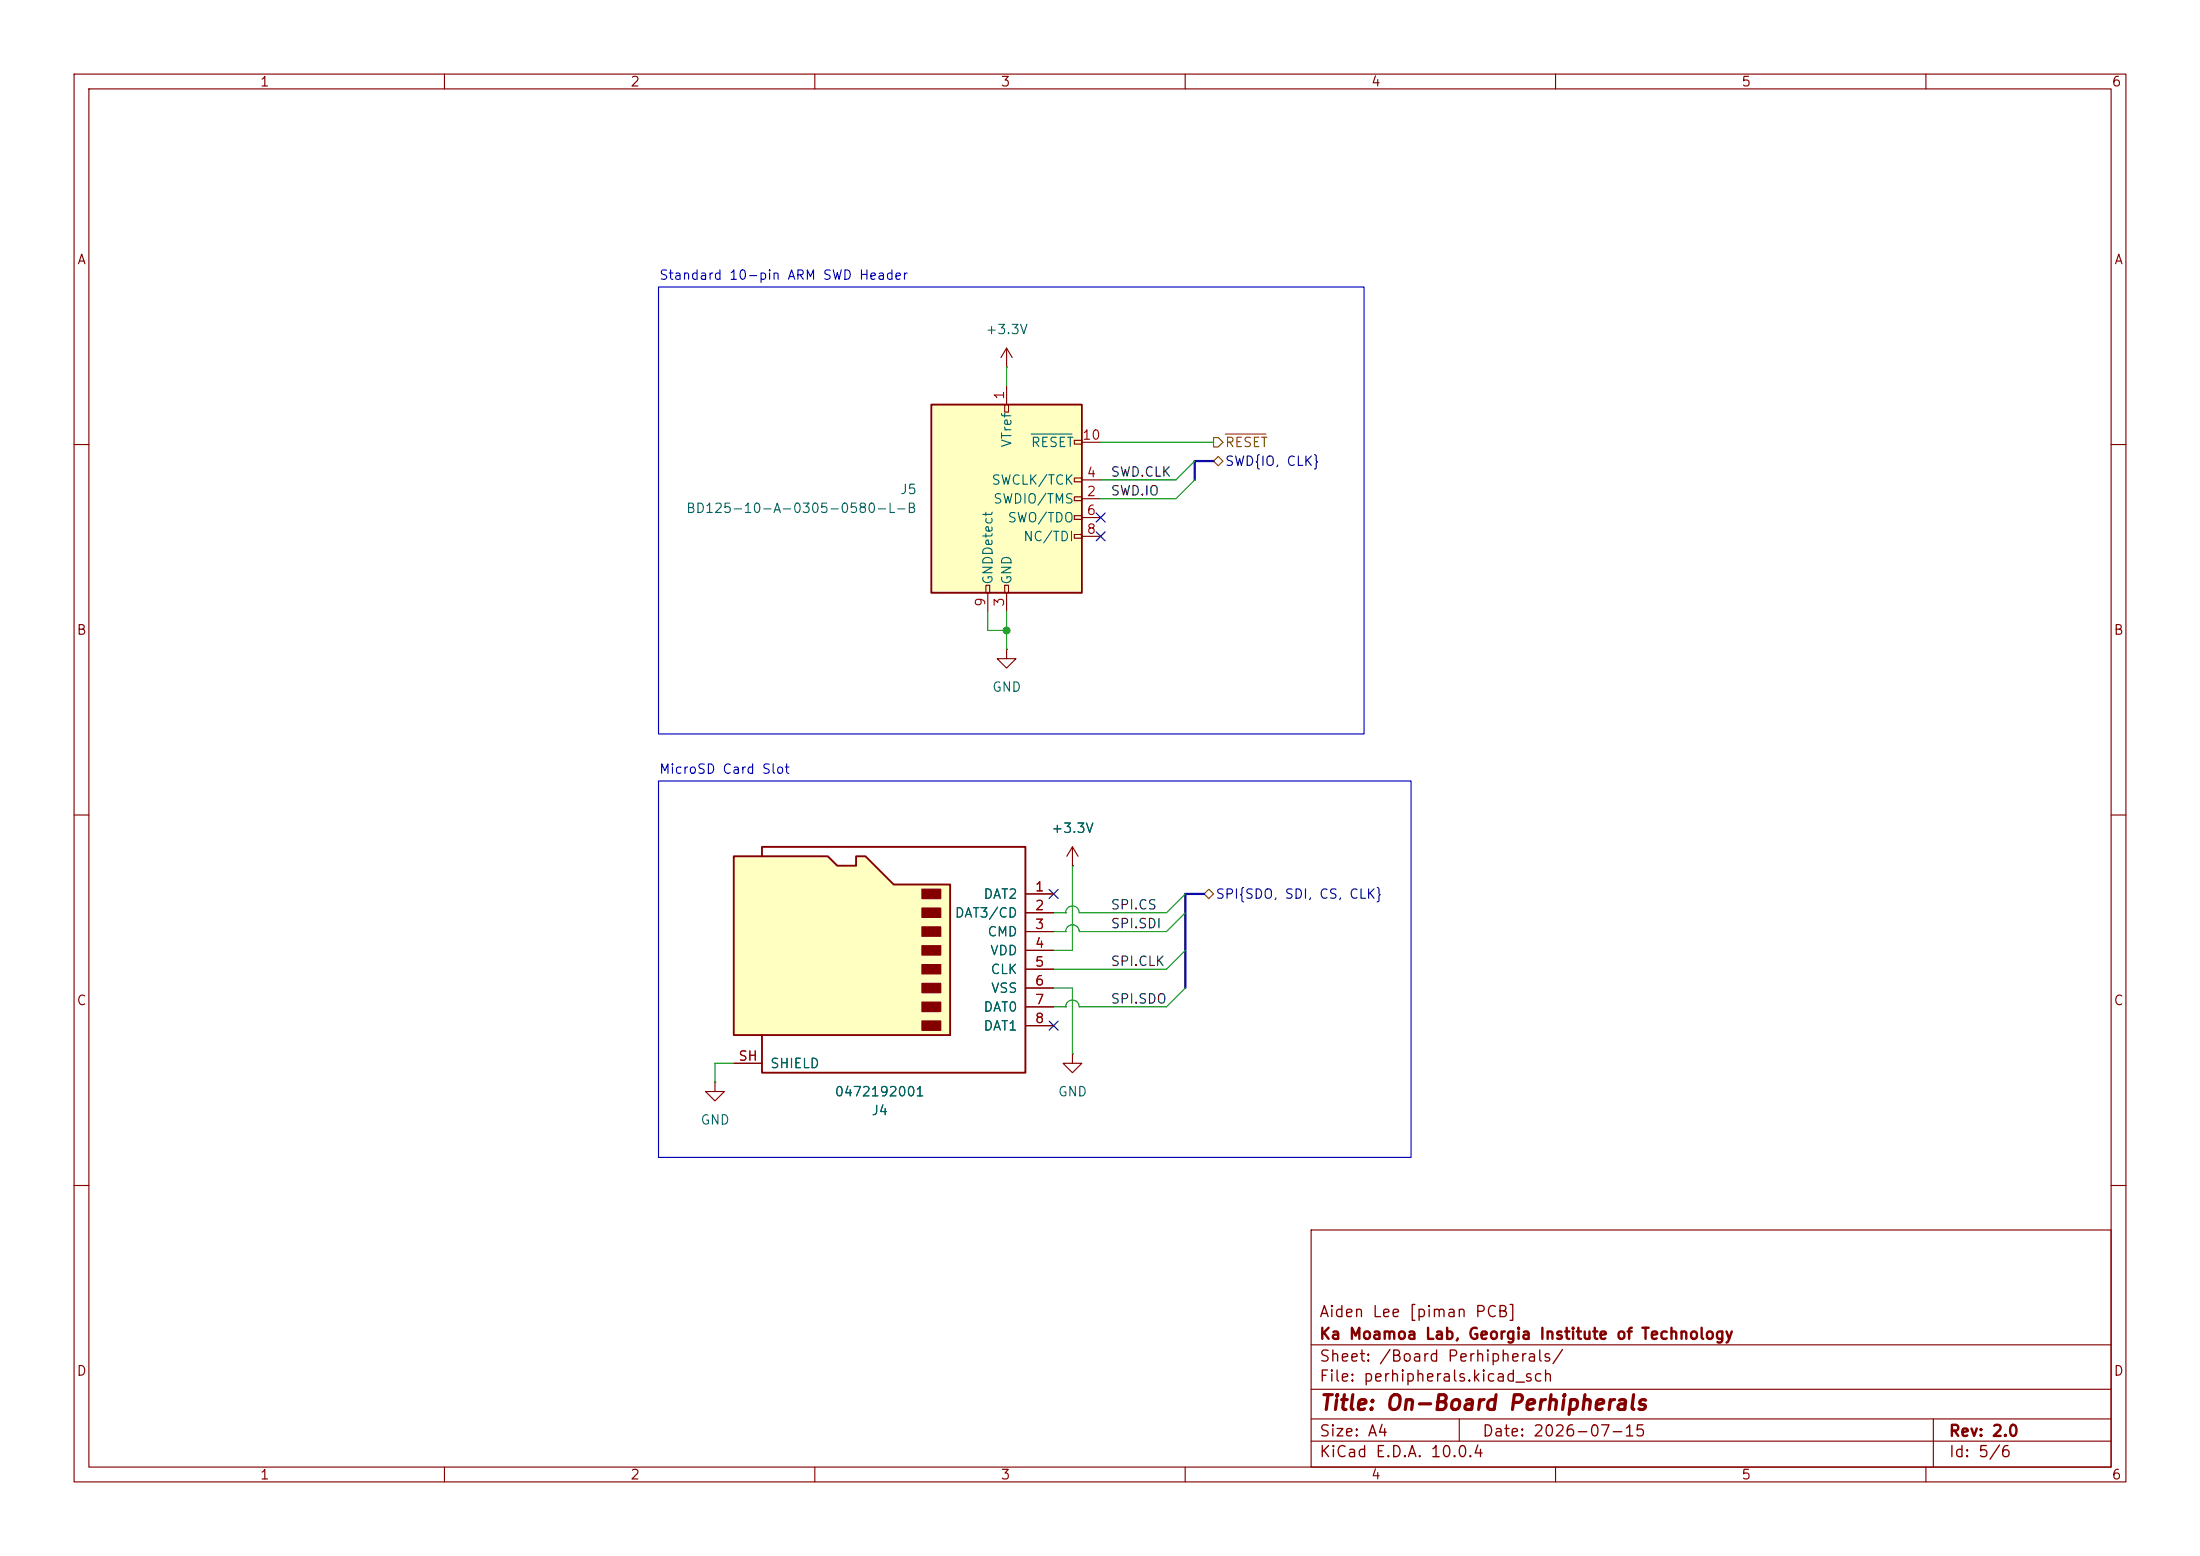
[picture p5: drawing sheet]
<svg xmlns="http://www.w3.org/2000/svg" width="297mm" height="210mm" viewBox="0 0 297 210" stroke-linecap="round" stroke-linejoin="round" font-family="sans-serif">
<g fill="none" stroke="#840000" stroke-width=".15">
<path d="M10 10h277v190h-277zM12 12h273v186h-273zM60 10v2M110 10v2M160 10v2M210 10v2M260 10v2M10 60h2M285 60h2M10 110h2M144.8 116.8h.1M144.8 114.3l.7 1.3"/>
<path d="M144.8 114.3l-.8 1.3M144.8 114.3v2.5M285 110h2M96.5 146.1v1.2h-1.3l1.3 1.3 1.3-1.3h-1.3M96.5 146.1h.1M10 160h2M177 166h108v32h-108zM285 160h2M60 198v2M110 198v2M160 198v2M177 194.5h108"/>
<path d="M177 191.5h108M177 187.5h108M177 181.5h108M197 191.5v3M210 198v2M260 198v2M261 191.5v6.5"/>
</g>
<path d="M99.1 115.6h12.7l1.2 1.2h2.6v-1.2h1.2l3.8 3.8h7.7v20.3h-29.2z" fill="#ffffc2"/>
<path d="M99.1 115.6h12.7l1.2 1.2h2.6v-1.2h1.2l3.8 3.8h7.7v20.3h-29.2zM102.9 115.6v-1.3h35.5v30.5h-35.5v-5.1" fill="none" stroke="#840000" stroke-width=".25"/>
<g fill="#840000" stroke="#840000" stroke-width=".15">
<path d="M124.5 120h2.5v1.3h-2.5z"/>
<path d="M124.5 122.6h2.5v1.2h-2.5z"/>
<path d="M124.5 125.1h2.5v1.3h-2.5z"/>
<path d="M124.5 127.6h2.5v1.3h-2.5z"/>
<path d="M124.5 130.2h2.5v1.2h-2.5z"/>
<path d="M124.5 132.7h2.5v1.3h-2.5z"/>
<path d="M124.5 135.3h2.5v1.2h-2.5z"/>
<path d="M124.5 137.8h2.5v1.3h-2.5z"/>
</g>
<g fill="none" stroke="#840000" stroke-width=".15">
<path d="M135.9 49.5h.1M135.9 47l-.8 1.3M135.9 47l.8 1.3M135.9 47v2.5M135.9 87.6v1.3h1.3l-1.3 1.3-1.3-1.3h1.3M135.9 87.6h.1M138.4 120.7h3.8M138.4 123.2h3.8M138.4 125.7h3.8M138.4 128.3h3.8M138.4 130.8h3.8M138.4 133.4h3.8"/>
<path d="M138.4 135.9h3.8M138.4 138.4h3.8M99.1 143.5h3.8M144.8 142.2v1.3h-1.3l1.3 1.3 1.2-1.3h-1.2M144.8 142.2h.1"/>
</g>
<path d="M125.7 54.6h20.3v25.4h-20.3z" fill="#ffffc2"/>
<path d="M125.7 54.6h20.3v25.4h-20.3z" fill="none" stroke="#840000" stroke-width=".25"/>
<g fill="none" stroke="#840000" stroke-width=".15">
<path d="M135.6 54.6h.5v1h-.5zM135.9 52.1v2.5M145 59.4h1v.5h-1zM146 59.7h2.6M133.1 79h.5v1h-.5zM135.6 79h.5v1h-.5zM145 64.5h1v.5h-1zM145 67.1h1v.5h-1zM145 69.6h1v.5h-1zM145 72.1h1v.5h-1zM146 67.3h2.6M146 64.8h2.6"/>
<path d="M146 69.9h2.6M146 72.4h2.6M133.3 80v2.6M135.9 80v2.6M144.8 116.8h.1M138.4 120.7h3.8M138.4 123.2h3.8M138.4 125.7h3.8M138.4 128.3h3.8M138.4 130.8h3.8M138.4 133.4h3.8M138.4 135.9h3.8"/>
<path d="M138.4 138.4h3.8M99.1 143.5h3.8"/>
</g>
<path d="M139.2 58.6h5.5" fill="none" stroke="#006464" stroke-width=".15"/>
<path d="M163.8 59.1h.7l.6 .6-.6 .6h-.7zM165.4 58.6h5.5M163.8 62.2l.7-.6 .6 .6-.6 .7zM162.6 120.7l.6-.7 .6 .7-.6 .6z" fill="none" stroke="#725600" stroke-width=".15"/>
<path d="M163.8 62.2h-2.5v2.6M162.6 120.7h-2.6v12.7" fill="none" stroke="#000084" stroke-width=".3"/>
<g fill="none" stroke="#009600" stroke-width=".15">
<path d="M135.9 49.5v2.6M148.6 59.7h15.2M161.3 64.8l-2.6 2.5h-10.1M161.3 62.2l-2.6 2.6h-10.1M133.3 82.6v2.5h2.6M135.9 82.6v5M144.8 116.8v11.5h-2.6M142.2 133.4h2.6v8.8M142.2 125.7h1.7M142.2 135.9h1.7M142.2 123.2h1.7M143.9 125.7h.1"/>
<path d="M143.9 135.9h.1M143.9 123.2h.1M160 123.2l-2.5 2.5h-11.8a.91 .91 0 0 0-.9-.9 .91 .91 0 0 0-.9 .9M160 133.4l-2.5 2.5h-11.8a.91 .91 0 0 0-.9-.9 .91 .91 0 0 0-.9 .9M160 120.7l-2.5 2.5h-11.8a.91 .91 0 0 0-.9-.9 .91 .91 0 0 0-.9 .9M160 128.3l-2.5 2.5h-15.3M99.1 143.5h-2.6v2.6"/>
</g>
<path d="M148 69.2l1.2 1.3M148 71.8l1.2 1.2M149.2 69.2l-1.2 1.3M149.2 71.8l-1.2 1.2M141.6 120l1.2 1.3M141.6 137.8l1.2 1.2M142.8 120l-1.2 1.3M142.8 137.8l-1.2 1.2" fill="none" stroke="#000084" stroke-width=".15"/>
<path d="M88.9 38.7h95.2v60.4h-95.2zM88.9 105.4h101.6v50.8h-101.6z" fill="none" stroke="#0000c2" stroke-width=".15"/>
<circle cx="135.9" cy="85.1" r=".46" fill="#009600" stroke="#009600" stroke-width=".14"/>
<text font-size="2" fill="#840000" x="178" y="190.8">Title: On-Board Perhipherals</text>
<g font-size="1.5" fill="#840000">
<text x="178" y="178.2">Aiden Lee [piman PCB]</text>
<text x="178" y="184.2">Sheet: /Board Perhipherals/</text>
<text x="178" y="181.2">Ka Moamoa Lab, Georgia Institute of Technology</text>
<text x="178" y="186.9">File: perhipherals.kicad_sch</text>
<text x="178" y="197.1">KiCad E.D.A. 10.0.4</text>
<text x="178" y="194.3">Size: A4</text>
<text x="200" y="194.3">Date: 2026-07-15</text>
<text x="263" y="194.3">Rev: 2.0</text>
<text x="263" y="197.1">Id: 5/6</text>
</g>
<g font-size="1.3" fill="#840000">
<text x="35" y="12">1</text>
<text x="85" y="12">2</text>
<text x="135" y="12">3</text>
<text x="185" y="12">4</text>
<text x="235" y="12">5</text>
<text x="285" y="12">6</text>
<text x="10.3" y="36">A</text>
<text x="285.3" y="36">A</text>
<text x="10.3" y="86">B</text>
<text x="285.3" y="86">B</text>
<text x="10.3" y="136">C</text>
<text x="285.3" y="136">C</text>
<text x="10.3" y="186">D</text>
<text x="285.3" y="186">D</text>
<text x="35" y="200">1</text>
<text x="85" y="200">2</text>
<text x="135" y="200">3</text>
<text x="185" y="200">4</text>
<text x="235" y="200">5</text>
<text x="285" y="200">6</text>
</g>
<g font-size="1.3" fill="#0000c2">
<text x="88.9" y="38.1">Standard 10-pin ARM SWD Header</text>
<text x="88.9" y="104.8">MicroSD Card Slot</text>
</g>
<g font-size="1.3" fill="#006464">
<text x="132.9" y="45.4">+3.3V</text>
<text x="133.8" y="65.7">SWCLK/TCK</text>
<text x="136.9" y="60.5" transform="rotate(-90 136.9 60.5)">VTref</text>
<text x="139.1" y="60.7">RESET</text>
<text x="92.5" y="69.6">BD125-10-A-0305-0580-L-B</text>
<text x="121.4" y="67">J5</text>
<text x="134" y="68.3">SWDIO/TMS</text>
<text x="135.9" y="70.8">SWO/TDO</text>
<text x="138.1" y="73.4">NC/TDI</text>
<text x="134.3" y="79" transform="rotate(-90 134.3 79)">GNDDetect</text>
<text x="136.9" y="79" transform="rotate(-90 136.9 79)">GND</text>
<text x="133.9" y="93.7">GND</text>
<text x="141.8" y="112.7">+3.3V</text>
<text x="128.8" y="124.2">DAT3/CD</text>
<text x="132.7" y="121.6">DAT2</text>
<text x="133.2" y="126.7">CMD</text>
<text x="133.6" y="129.2">VDD</text>
<text x="133.6" y="131.8">CLK</text>
<text x="132.7" y="136.9">DAT0</text>
<text x="133.7" y="134.3">VSS</text>
<text x="132.7" y="139.4">DAT1</text>
<text x="103.9" y="144.5">SHIELD</text>
<text x="112.6" y="148.3">0472192001</text>
<text x="142.7" y="148.3">GND</text>
<text x="94.5" y="152.1">GND</text>
<text x="117.6" y="150.8">J4</text>
</g>
<g font-size="1.3" fill="#a90000">
<text x="135.9" y="54" transform="rotate(-90 135.9 54)">1</text>
<text x="146" y="59.7">10</text>
<text x="146.6" y="64.7">4</text>
<text x="146.6" y="67.3">2</text>
<text x="146.6" y="69.8">6</text>
<text x="146.6" y="72.4">8</text>
<text x="133.3" y="82" transform="rotate(-90 133.3 82)">9</text>
<text x="135.9" y="82" transform="rotate(-90 135.9 82)">3</text>
<text x="139.6" y="120.6">1</text>
<text x="139.6" y="123.2">2</text>
<text x="139.6" y="125.7">3</text>
<text x="139.6" y="128.2">4</text>
<text x="139.6" y="130.8">5</text>
<text x="139.6" y="133.3">6</text>
<text x="139.6" y="135.9">7</text>
<text x="99.6" y="143.5">SH</text>
<text x="139.6" y="138.4">8</text>
</g>
<g font-size="1.3" fill="#0f0f0f">
<text x="149.9" y="64.6">SWD.CLK</text>
<text x="149.9" y="67.2">SWD.IO</text>
<text x="149.9" y="123.1">SPI.CS</text>
<text x="149.9" y="125.6">SPI.SDI</text>
<text x="149.9" y="130.7">SPI.CLK</text>
<text x="149.9" y="135.8">SPI.SDO</text>
</g>
<g font-size="1.3" fill="#000084">
<text x="165.3" y="63.2">SWD{IO, CLK}</text>
<text x="164" y="121.6">SPI{SDO, SDI, CS, CLK}</text>
</g>
<text font-size="1.3" fill="#725600" x="165.3" y="60.7">RESET</text>
</svg>
